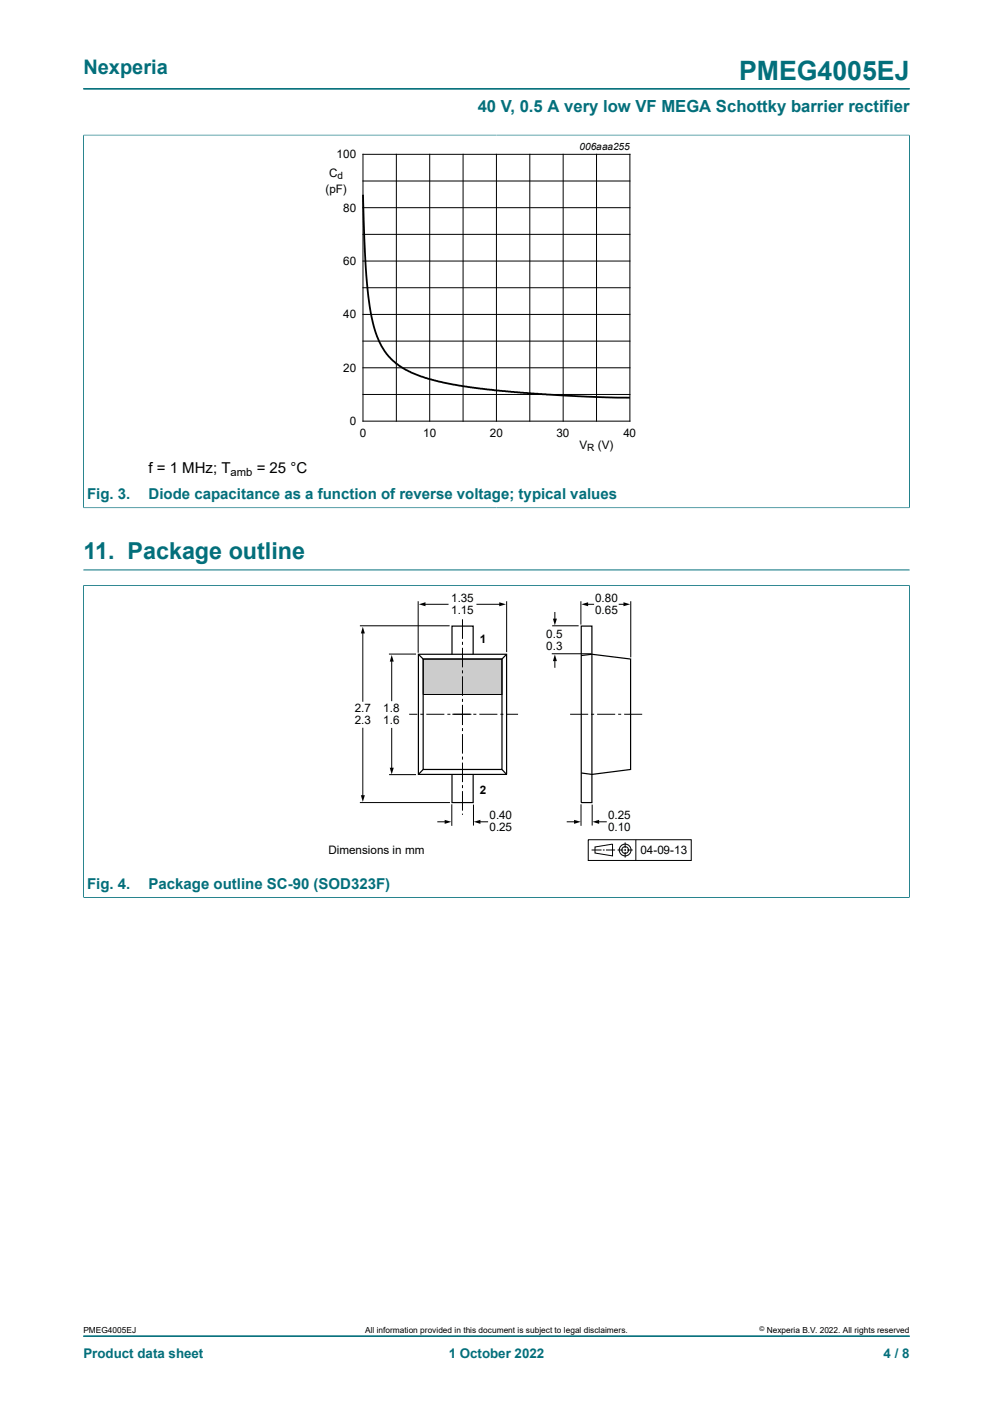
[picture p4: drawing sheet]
<svg xmlns="http://www.w3.org/2000/svg" width="210mm" height="297mm" viewBox="0 0 210 297" stroke-linecap="round" stroke-linejoin="round" font-family="sans-serif">
<path d="M17.6 18.8h174.8M17.6 28.6h174.8M17.6 28.5v79M192.3 28.5v79M17.6 107.4h174.8M17.6 123.8h174.8M17.6 123.8v66.1M17.6 120.6h174.8M192.4 123.8v66.1M17.6 189.8h174.8" fill="none" stroke="#036f7b" stroke-width=".21"/>
<path d="M64.1 29.8h81.8v66.3h-81.8zM63.5 125h83v57.4h-83z" fill="none" stroke="#fff" stroke-width=".21"/>
<g fill="none" stroke="#000" stroke-width=".21">
<path d="M76.8 32.6h56.4v56.5h-56.4zM76.8 38.3h56.4M83.8 32.6v56.5M90.9 32.6v56.5M97.9 32.6v56.5M105 32.6v56.5M112 32.6v56.5M119.1 32.6v56.5M126.2 32.6v56.5M76.8 49.6h56.4M76.8 43.9h56.4M76.8 55.2h56.4"/>
<path d="M76.8 60.9h56.4M76.8 72.2h56.4M76.8 66.5h56.4M76.8 77.8h56.4M76.8 83.4h56.4M76.7 133.7v14.7M82.8 139.7v8.6M117.3 129.5v1.7M117.3 139.6v1.7M124.1 127.8h1.5M130.8 127.8h1.3M76.7 154v14.5"/>
<path d="M82.8 154v8.7M119.9 173.8h1.8M124.4 177.6h21.8v4.4h-21.8zM125.1 179.8h2.1M125.8 179.2l3.7-.6v2.5l-3.7-.6zM126.4 173.8h1.9M127.5 179.8h.4M128.2 179.8h1.9M130.6 179.8h1.2M132 179.8h.4M132.2 178.2v1.2M132.2 179.6v.4"/>
<path d="M132.6 179.8h1.2M134.5 177.7v4.3M132.2 180.2v1.2"/>
<circle cx="132.2" cy="179.8" r="1.25"/>
<circle cx="132.2" cy="179.8" r=".71"/>
</g>
<path d="M76.8 41.2a174.8 174.8 0 0 0 1.4 23.6 20.8 20.8 0 0 0 3.5 10l2.1 2.1 3.1 1.9 3.7 1.3 5.4 1.3 7 1 10 .9 11.3 .6 8.9 .2" fill="none" stroke="#000" stroke-width=".38"/>
<path d="M76.7 132.6l.5 1.4h-.9zM82.8 138.5l.5 1.5h-.9zM116.9 130.9h.9l-.5 1.4zM117.3 138.4l.5 1.5h-.9zM123 127.8l1.4-.4v.8zM131.9 127.4l1.4 .4-1.4 .4zM76.3 168.2h.9l-.5 1.4zM82.4 162.4h.9l-.5 1.4zM121.4 173.4l1.4 .4-1.4 .5zM125.3 173.8l1.4-.4v.9z" fill="#000"/>
<path d="M89.5 139.4h16.7v7.5h-16.7z" fill="#ccc"/>
<g fill="none" stroke="#000" stroke-width=".21">
<path d="M76.1 132.4h19M82.3 138.4h5.7M88.4 127.2v10.9M89.5 139.4h16.7v7.5h-16.7zM89.7 127.8h5.2M97.8 131v4.1M97.8 135.8v.6M97.8 137v4.2M100.8 127.8h5.1M107.1 127.2v10.7M116.7 138.3h8.4M116.8 132.4h5.6"/>
<path d="M122.8 127.2v4.9M133.4 127.2v11.9M86.5 151.1h1.8M88.9 151.1h.6M90.2 151.1h3.8M94.6 151.1h.6M95.7 151.1h4M97.8 141.8v.6M97.8 143.1v4.1M97.8 147.8v.7M97.8 149.1v4.3M97.8 154v.7"/>
<path d="M97.8 155.3v4.1M100.1 151.1h.6M101.4 151.1h3.8M105.8 151.1h.7M107.1 151.1h2.5M120.6 151.1h3.8M125 151.1h.7M126.3 151.1h3.8M130.7 151.1h.7M132 151.1h3.8M76.1 169.8h19.1M82.3 163.9h5.7"/>
<path d="M92.5 173.8h1.8M95.5 170.1v4.6M97.8 160.1v.6M97.8 161.3v4.1M97.8 166.1v.6M97.8 167.4v4.1M97.8 172.1v.3M100.1 170.2v4.4M101.3 173.8h1.9M122.9 170.1v4.6M125.2 170.2v4.4"/>
</g>
<path d="M88.5 138.4h18.6v25.4h-18.6zM88.5 138.4l1 1M89.5 139.4h16.7v23.4h-16.7zM95.6 138.4v-6h4.5v6M107.1 138.4l-.9 1M122.9 138.7l2.3-.3 8.2 1v23.4l-8.2 1-2.3-.3M122.9 132.4h2.3v37.4h-2.3zM89.5 162.8l-1 1M95.6 163.8v6h4.5v-6M106.2 162.8l.9 1" fill="none" stroke="#000" stroke-width=".25"/>
<path d="M88.6 127.8l1.4-.4v.8zM105.6 127.4l1.4 .4-1.4 .4zM94 173.4l1.4 .4-1.4 .5zM100.2 173.8l1.4-.4v.9z" fill="#000"/>
<path d="M17.6 123.9v65.9M17.7 123.8h174.6M192.4 123.9v65.9M17.7 189.8h174.6M17.6 282.6h174.8" fill="none" stroke="#036f7b" stroke-width=".21"/>
<text font-size="5.6" fill="#036f7b" x="156.3" y="16.8">PMEG4005EJ</text>
<text font-size="4.9" fill="#036f7b" x="17.6" y="118.2">11. Package outline</text>
<text font-size="4.2" fill="#036f7b" x="17.6" y="15.6">Nexperia</text>
<text font-size="3.5" fill="#036f7b" x="101" y="23.7">40 V, 0.5 A very low VF MEGA Schottky barrier rectifier</text>
<g font-size="3.2">
<text x="31.4" y="100">f = 1 MHz; T</text>
<text x="54.3" y="100">= 25 °C</text>
</g>
<g font-size="3.2" fill="#036f7b">
<text x="18.4" y="105.6">Fig. 3.</text>
<text x="31.4" y="105.6">Diode capacitance as a function of reverse voltage; typical values</text>
<text x="18.4" y="188">Fig. 4.</text>
<text x="31.4" y="188">Package outline SC-90 (SOD323F)</text>
</g>
<g font-size="2.8" fill="#036f7b">
<text x="17.6" y="287.2">Product data sheet</text>
<text x="94.9" y="287.2">1 October 2022</text>
<text x="186.9" y="287.2">4 / 8</text>
</g>
<g font-size="2.5">
<text x="71.2" y="33.5">100</text>
<text x="68.8" y="40.9">(pF)</text>
<text x="69.6" y="37.4">C</text>
<text x="72.6" y="44.8">80</text>
<text x="72.6" y="56">60</text>
<text x="72.6" y="67.3">40</text>
<text x="72.6" y="78.6">20</text>
<text x="74" y="89.9">0</text>
<text x="76.1" y="92.5">0</text>
<text x="89.5" y="92.5">10</text>
<text x="103.6" y="92.5">20</text>
<text x="117.7" y="92.5">30</text>
<text x="122.6" y="95">V</text>
<text x="126.4" y="95">(V)</text>
<text x="131.8" y="92.5">40</text>
<text x="95.4" y="127.4">1.35</text>
<text x="95.4" y="129.9">1.15</text>
<text x="125.9" y="127.4">0.80</text>
<text x="125.9" y="129.9">0.65</text>
<text x="101.5" y="136.1">1</text>
<text x="115.5" y="135">0.5</text>
<text x="115.5" y="137.4">0.3</text>
<text x="75" y="150.7">2.7</text>
<text x="75" y="153.1">2.3</text>
<text x="81" y="150.7">1.8</text>
<text x="81" y="153.1">1.6</text>
<text x="101.5" y="167.9">2</text>
<text x="103.5" y="173.3">0.40</text>
<text x="128.6" y="173.3">0.25</text>
<text x="103.5" y="175.7">0.25</text>
<text x="128.6" y="175.7">0.10</text>
<text x="69.5" y="180.7">Dimensions in mm</text>
<text x="135.5" y="180.7">04-09-13</text>
</g>
<text font-size="2.4" x="48.8" y="100.6">amb</text>
<g font-size="2.1">
<text x="122.6" y="31.8">006aaa255</text>
<text x="71.4" y="37.9">d</text>
<text x="124.2" y="95.4">R</text>
</g>
<g font-size="1.8">
<text x="17.6" y="282">PMEG4005EJ</text>
<text x="77.2" y="282">All information provided in this document is subject to legal disclaimers.</text>
<text x="162.2" y="282">Nexperia B.V. 2022. All rights reserved</text>
</g>
<text font-size="1.4" x="160.6" y="281.6">©</text>
</svg>
